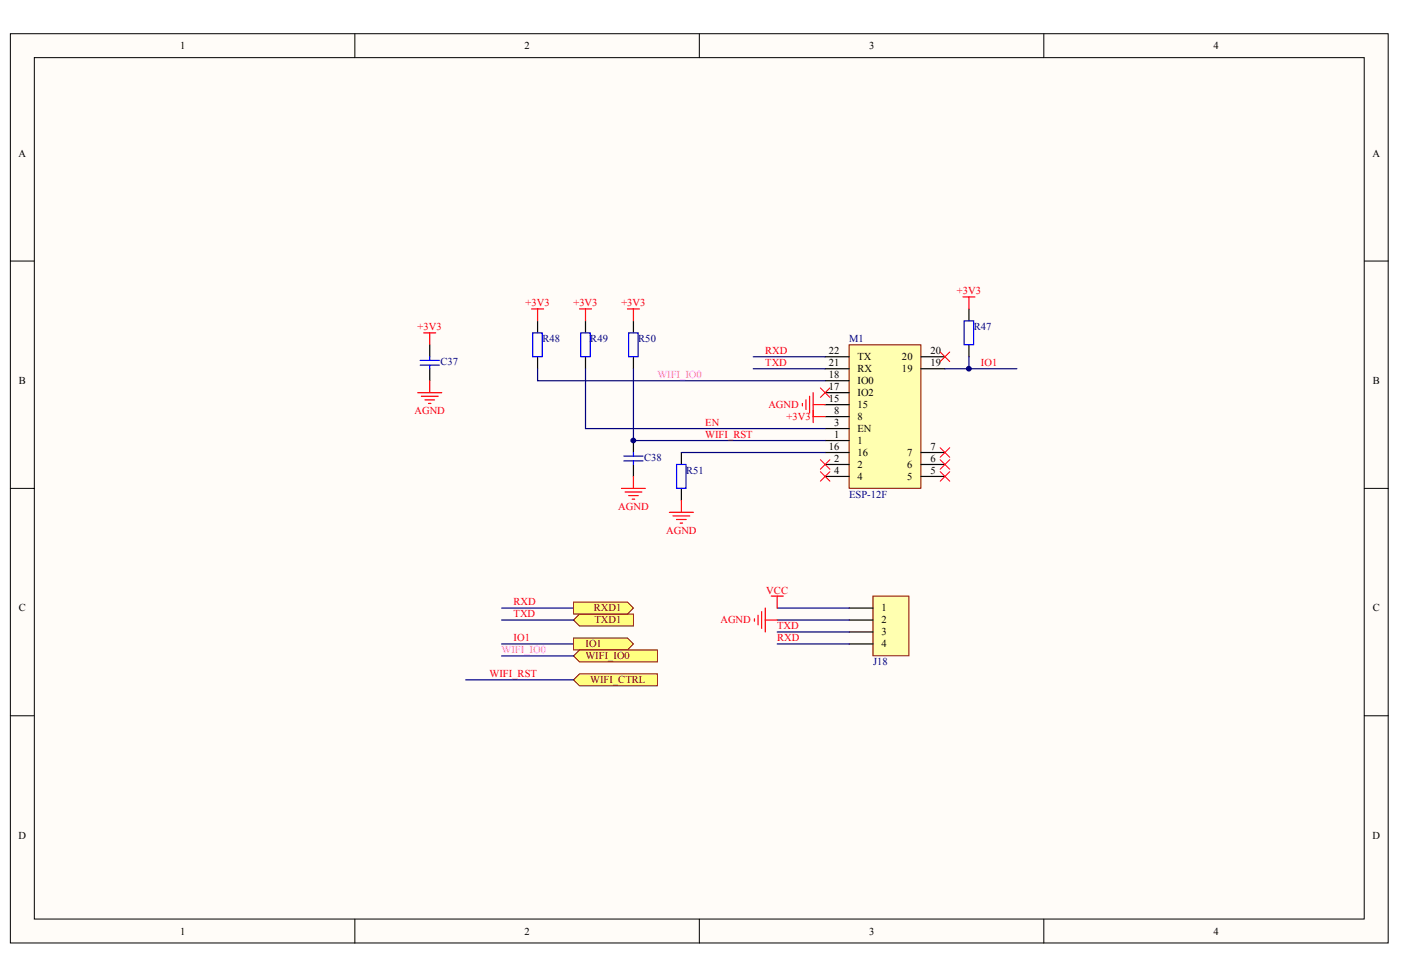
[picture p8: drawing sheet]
<svg xmlns="http://www.w3.org/2000/svg" width="289mm" height="202mm" viewBox="0 0 289 202" stroke-linecap="round" stroke-linejoin="round" font-family="sans-serif">
<g fill="#fffcf8" stroke="#000" stroke-width=".21">
<path d="M2.1 7h284.2v187.5h-284.2z"/>
<path d="M7.1 11.9h274.2v177.7h-274.2z"/>
</g>
<path d="M73.2 7v4.9M144.2 7v4.9M215.3 7v4.9M2.1 53.8h5M281.4 53.8h4.9M2.1 100.7h5M281.4 100.7h4.9M2.1 147.6h5M281.4 147.6h4.9M73.2 189.6v4.9M144.2 189.6v4.9M215.3 189.6v4.9" fill="none" stroke="#000" stroke-width=".21"/>
<path d="M130.6 66.2v2.5M130.6 73.6v2.5" fill="none" stroke="#000" stroke-width=".25"/>
<path d="M129.6 68.7h2v4.9h-2z" fill="none" stroke="#00f" stroke-width=".25"/>
<path d="M103.5 125.4h14.8" fill="none" stroke="#000080" stroke-width=".25"/>
<path d="M87.4 68.7h2.5M88.6 68.7v2.4" fill="none" stroke="#f00" stroke-width=".25"/>
<g fill="#ffff80" stroke="#800000" stroke-width=".21">
<path d="M118.3 127.9l1.2-1.2h11.1v2.4h-11.1z" fill-rule="evenodd"/>
<path d="M118.3 124.2h11.1l1.2 1.2-1.2 1.3h-11.1z" fill-rule="evenodd"/>
</g>
<path d="M103.5 127.9h14.8" fill="none" stroke="#000080" stroke-width=".25"/>
<path d="M88.6 71.1v2.5M88.6 76.1v2.4" fill="none" stroke="#000" stroke-width=".25"/>
<path d="M86.6 74.3h4M86.6 75.3h4M88.6 73.6v.7M88.6 75.3v.8" fill="none" stroke="#00f" stroke-width=".25"/>
<path d="M118.3 140.2l1.2-1.2h16.1v2.5h-16.1z" fill-rule="evenodd" fill="#ffff80" stroke="#800000" stroke-width=".21"/>
<path d="M103.5 132.8h14.8" fill="none" stroke="#000080" stroke-width=".25"/>
<path d="M118.3 131.6h11.1l1.2 1.2-1.2 1.3h-11.1z" fill-rule="evenodd" fill="#ffff80" stroke="#800000" stroke-width=".21"/>
<path d="M175.1 71.1h14.8v29.6h-14.8z" fill="#ffffb0" stroke="#800000" stroke-width=".21"/>
<g fill="none" stroke="#000" stroke-width=".25">
<path d="M110.9 66.2v2.5M110.9 73.6v2.5M120.7 66.2v2.5M120.7 73.6v2.5M170.2 78.5h4.9M170.2 76.1h4.9M170.2 73.6h4.9M189.9 76.1h5M189.9 73.6h5M199.8 63.7v2.5M199.8 71.1v2.5M130.6 90.9v2.4"/>
<path d="M130.6 95.8v2.5M140.5 93.3v2.5M170.2 90.9h4.9M170.2 95.8h4.9M170.2 88.4h4.9M170.2 98.3h4.9M170.2 93.3h4.9M170.2 85.9h4.9M170.2 83.5h4.9M170.2 81h4.9M189.9 95.8h5M189.9 98.3h5"/>
<path d="M189.9 93.3h5M140.5 100.7v2.5"/>
</g>
<path d="M110.9 76.1v2.4h59.3M120.7 76.1v12.3h49.5M130.6 76.1v14.8h39.6M155.3 73.6h14.9M155.3 76.1h14.9M194.9 76.1h14.8M199.8 73.6v2.5M140.5 93.3h29.7M96 140.2h22.3" fill="none" stroke="#000080" stroke-width=".25"/>
<path d="M109.9 68.7h1.9v4.9h-1.9zM119.8 68.7h1.9v4.9h-1.9zM198.8 66.2h2v4.9h-2zM128.7 94.1h3.9M128.7 95.1h3.9M130.6 93.3v.8M130.6 95.1v.7M139.5 95.8h2v4.9h-2z" fill="none" stroke="#00f" stroke-width=".25"/>
<g fill="none" stroke="#f00" stroke-width=".21">
<path d="M193.9 72.6l2 2M195.9 72.6l-2 2M169.2 80l2 2M169.2 94.8l2 2M169.2 97.3l2 2M171.2 80l-2 2M171.2 94.8l-2 2M171.2 97.3l-2 2M193.9 92.4l2 1.9M193.9 94.8l2 2M193.9 97.3l2 2M195.9 92.4l-2 1.9"/>
<path d="M195.9 94.8l-2 2M195.9 97.3l-2 2"/>
</g>
<g fill="none" stroke="#f00" stroke-width=".25">
<path d="M88.6 78.5v2.5M109.6 63.7h2.5M110.9 63.7v2.5M119.5 63.7h2.5M120.7 63.7v2.5M129.4 63.7h2.5M130.6 63.7v2.5M198.6 61.3h2.5M199.8 61.3v2.4M86.2 81h4.9M86.9 81.7h3.5M87.6 82.5h2"/>
<path d="M88.4 83.2h.5M130.6 98.3v2.4M165.5 83.2v.5M166.2 82.5v2M167 81.7v3.5M167.7 81v6.2M167.7 83.5h2.5M167.7 85.9h2.5M128.2 100.7h4.9M128.9 101.5h3.5M129.6 102.2h2M130.4 103h.5"/>
<path d="M138 105.7h5M138.8 106.4h3.4M139.5 107.2h2M140.3 107.9h.5M140.5 103.2v2.5"/>
</g>
<path d="M180 123h7.4v12.3h-7.4z" fill="#ffffb0" stroke="#800000" stroke-width=".21"/>
<path d="M175.1 125.4h5M175.1 127.9h5M175.1 130.4h5M175.1 132.8h5" fill="none" stroke="#000" stroke-width=".25"/>
<path d="M160.3 125.4h14.8M160.3 127.9h14.8M160.3 130.4h14.8M160.3 132.8h14.8" fill="none" stroke="#000080" stroke-width=".25"/>
<path d="M155.6 127.6v.5M156.3 126.9v2M157.1 126.2v3.4M157.8 125.4v5M157.8 127.9h2.5M159 123h2.5M160.3 123v2.4" fill="none" stroke="#f00" stroke-width=".25"/>
<path d="M118.3 135.3l1.2-1.2h16.1v2.4h-16.1z" fill-rule="evenodd" fill="#ffff80" stroke="#800000" stroke-width=".21"/>
<path d="M103.5 135.3h14.8" fill="none" stroke="#000080" stroke-width=".25"/>
<g fill="#000080" stroke="#000080" stroke-width=".21">
<circle cx="130.6" cy="90.9" r=".49"/>
<circle cx="199.8" cy="76" r=".49"/>
</g>
<g font-size="2.2">
<text x="37.1" y="10.1">1</text>
<text x="108.2" y="10.1">2</text>
<text x="179.2" y="10.1">3</text>
<text x="250.3" y="10.1">4</text>
<text x="3.8" y="32.3">A</text>
<text x="283.1" y="32.3">A</text>
<text x="170.9" y="78">18</text>
<text x="170.9" y="75.5">21</text>
<text x="170.9" y="73.1">22</text>
<text x="176.8" y="76.8">RX</text>
<text x="176.8" y="74.3">TX</text>
<text x="186" y="76.8">19</text>
<text x="186" y="74.3">20</text>
<text x="191.9" y="75.5">19</text>
<text x="191.9" y="73.1">20</text>
<text x="3.9" y="79.2">B</text>
<text x="170.9" y="82.9">15</text>
<text x="170.9" y="80.5">17</text>
<text x="176.8" y="81.7">IO2</text>
<text x="176.8" y="79.2">IO0</text>
<text x="283.1" y="79.2">B</text>
<text x="172" y="87.9">3</text>
<text x="172" y="85.4">8</text>
<text x="176.8" y="89.1">EN</text>
<text x="176.8" y="86.6">8</text>
<text x="176.8" y="84.2">15</text>
<text x="170.9" y="92.8">16</text>
<text x="172" y="90.3">1</text>
<text x="172" y="95.3">2</text>
<text x="176.8" y="91.6">1</text>
<text x="176.8" y="94">16</text>
<text x="187.1" y="94">7</text>
<text x="191.9" y="95.3">6</text>
<text x="191.9" y="92.8">7</text>
<text x="172" y="97.7">4</text>
<text x="176.8" y="96.5">2</text>
<text x="176.8" y="99">4</text>
<text x="187.1" y="99">5</text>
<text x="187.1" y="96.5">6</text>
<text x="191.9" y="97.7">5</text>
<text x="3.9" y="126.1">C</text>
<text x="181.8" y="126.1">1</text>
<text x="181.8" y="128.6">2</text>
<text x="181.8" y="131.1">3</text>
<text x="283.1" y="126.1">C</text>
<text x="181.8" y="133.5">4</text>
<text x="3.8" y="173">D</text>
<text x="283.1" y="173">D</text>
<text x="37.1" y="192.8">1</text>
<text x="108.2" y="192.8">2</text>
<text x="179.2" y="192.8">3</text>
<text x="250.3" y="192.8">4</text>
</g>
<g font-size="2.2" fill="#f00">
<text x="108.4" y="63.2">+3V3</text>
<text x="118.3" y="63.2">+3V3</text>
<text x="128.1" y="63.2">+3V3</text>
<text x="197.3" y="60.7">+3V3</text>
<text x="86.1" y="68.1">+3V3</text>
<text x="157.8" y="73.1">RXD</text>
<text x="157.8" y="75.5">TXD</text>
<text x="202.3" y="75.5">IO1</text>
<text x="85.5" y="85.4">AGND</text>
<text x="145.5" y="87.9">EN</text>
<text x="158.5" y="84.2">AGND</text>
<text x="162.2" y="86.6">+3V3</text>
<text x="145.5" y="90.3">WIFI_RST</text>
<text x="127.5" y="105.1">AGND</text>
<text x="137.4" y="110.1">AGND</text>
<text x="105.9" y="124.9">RXD</text>
<text x="158" y="122.4">VCC</text>
<text x="105.9" y="127.4">TXD</text>
<text x="148.6" y="128.6">AGND</text>
<text x="160.3" y="129.8">TXD</text>
<text x="105.9" y="132.3">IO1</text>
<text x="160.3" y="132.3">RXD</text>
<text x="101" y="139.7">WIFI_RST</text>
</g>
<g font-size="2.2" fill="#000080">
<text x="111.9" y="70.6">R48</text>
<text x="121.7" y="70.6">R49</text>
<text x="131.6" y="70.6">R50</text>
<text x="175.1" y="70.6">M1</text>
<text x="200.8" y="68.1">R47</text>
<text x="90.8" y="75.3">C37</text>
<text x="132.9" y="95">C38</text>
<text x="141.5" y="97.7">R51</text>
<text x="175.1" y="102.7">ESP-12F</text>
<text x="180.1" y="137.2">J18</text>
</g>
<g font-size="2.2" fill="#f0f">
<text x="135.6" y="78">WIFI_IO0</text>
<text x="103.5" y="134.8">WIFI_IO0</text>
</g>
<g font-size="2.2" fill="#800000">
<text x="122.5" y="126.1">RXD1</text>
<text x="122.6" y="128.6">TXD1</text>
<text x="120.7" y="133.5">IO1</text>
<text x="120.7" y="136">WIFI_IO0</text>
<text x="121.7" y="140.9">WIFI_CTRL</text>
</g>
</svg>
